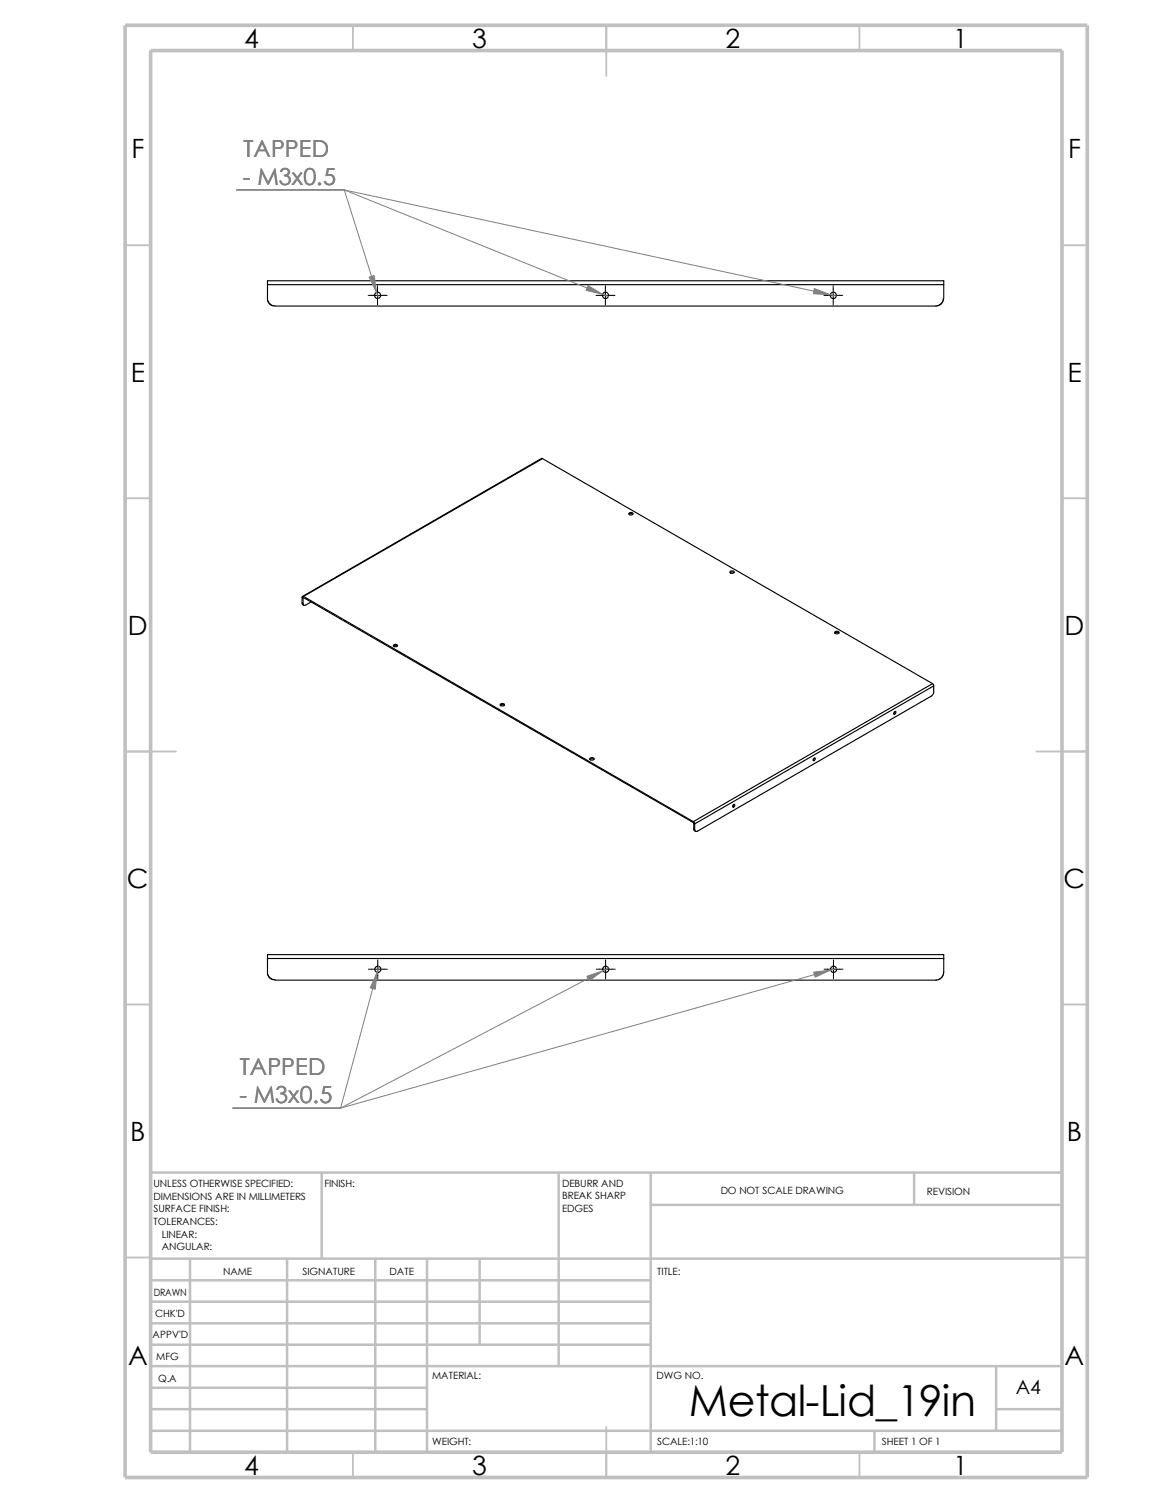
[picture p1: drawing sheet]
<svg xmlns="http://www.w3.org/2000/svg" width="216mm" height="279mm" viewBox="0 0 216 279" stroke-linecap="round" stroke-linejoin="round" font-family="sans-serif">
<g fill="none" stroke="#c0c0c0" stroke-width=".34">
<path d="M65.6 4.7v4.7M112.6 4.7v9.4M159.7 4.7v4.7M23.2 45.6h4.8M197.3 45.6h4.7M23.2 92.6h4.8M197.3 92.6h4.7M23.2 139.7h9.5M192.6 139.7h9.4M23.2 186.7h4.8M197.3 186.7h4.7M23.2 233.8h4.8"/>
<path d="M197.3 233.8h4.7M65.6 270v4.7M112.6 265.3v9.4M159.7 270v4.7"/>
</g>
<g fill="none" stroke="#c0c0c0" stroke-width=".47">
<path d="M59.8 218v16M103.8 218v36M120.9 218v52M169.8 218v6M197.3 218h-169.3v52M28 238h92.9M28 234h169.3M35.3 234v36M53.3 234v36M69.7 234v36M79.3 234v36M89.1 234v16"/>
<path d="M120.9 224h76.4M28 258h51.3M28 254h169.3M28 250h92.9M28 246h92.9M28 242h92.9M185.1 254v12M28 262h51.3M28 266h169.3M162.5 266v4M185.1 262h12.2"/>
</g>
<path d="M23.2 4.7h178.8v270h-178.8zM28 9.4h169.3v260.6h-169.3z" fill="none" stroke="#c0c0c0" stroke-width=".68" stroke-linecap="butt"/>
<g fill="none" stroke="#000" stroke-width=".21">
<path d="M49.7 52.9v3.1l.5 .6 .9 .3h122.8l.9-.3 .4-.6 .1-.5M49.7 52.9h125.6M175.3 52.9v2.6M175.3 52.9v-.7h-125.6v.7M100.8 85.3l-.2-.1-44.4 25.7M100.8 85.3l-44.4 25.6M100.8 85.3l72.5 41.8M116.8 95.4a.42 .42 0 0 1 .5-.2 .42 .42 0 0 1 .3 .4 .44 .44 0 0 1-.4 .1 .44 .44 0 0 1-.4-.3zM116.9 95.6l.2-.1 .5 .1M56.1 112.1l.3 .4M56.1 111l.2 .1M56.1 112.1l.2 .1"/>
<path d="M56.1 111v1.1M56.3 111.1v1.1M56.4 110.9h-.2l-.1 .1M56.4 111.1h-.1M56.4 110.9l72.4 41.8M56.4 111.1l72.4 41.8M56.4 110.9v.2M57.8 111.9l-1 .6a.3 .3 0 0 1-.4 0 .3 .3 0 0 1-.1-.3M73.1 119.9a.4 .4 0 0 1 .4-.1 .4 .4 0 0 1 .3 .3 .4 .4 0 0 1-.4 .2 .4 .4 0 0 1-.3-.4zM135.6 106.4l.4-.1 .4 .1M135.6 106.3a.42 .42 0 0 1 .5-.2 .42 .42 0 0 1 .3 .3 .44 .44 0 0 1-.4 .2 .44 .44 0 0 1-.4-.3zM155.1 117.5a.42 .42 0 0 1 .5-.2 .42 .42 0 0 1 .3 .4 .42 .42 0 0 1-.5 .2 .42 .42 0 0 1-.3-.4z"/>
<path d="M155.1 117.7l.4-.2 .4 .2M73.1 120.1l.2-.1 .5 .1M93 131.1l.2-.1 .5 .1M93 130.9a.43 .43 0 0 1 .4-.2 .43 .43 0 0 1 .3 .4 .42 .42 0 0 1-.4 .2 .42 .42 0 0 1-.3-.4zM166.2 132.3l.1-.1a.27 .27 0 0 1 .1 .4 .27 .27 0 0 1-.3 .1zM166.3 132.2l-.1 .3-.2 .2M173.3 127.1l.2 .4M173.3 127.1l-44.5 25.6M173.5 127.5v1.3l-.4 .6-43.5 25.1a.34 .34 0 0 1-.5-.3M173.5 127.5l-44.4 25.7M109.6 141a.42 .42 0 0 1 .5-.2 .42 .42 0 0 1 .3 .4 .42 .42 0 0 1-.5 .1 .42 .42 0 0 1-.3-.3zM109.6 141.2l.4-.2 .4 .2"/>
<path d="M128.8 152.7v.2M128.8 152.7l.3 .5M128.8 152.9l.1 .2M128.9 154.1l.1 .3 .2 .1M128.9 153.1l.2 .1M128.9 154.1l.2 .1M128.9 153.1v1M129.1 153.2v1M136.2 149.6l.2-.1a.27 .27 0 0 1 .1 .4 .27 .27 0 0 1-.4 .1zM136.4 149.5l-.1 .3-.2 .1M151.2 141l.1-.1a.27 .27 0 0 1 .1 .3 .27 .27 0 0 1-.3 .2zM151.3 140.9l-.2 .4"/>
<path d="M49.7 178.2v3l.5 .7 .9 .3M49.7 178.2h125.6M175.3 178.2v3l-.6 .7-.8 .3h-122.8M175.3 178.2v-.7h-125.6v.7"/>
<circle cx="70.2" cy="54.9" r=".58"/>
<circle cx="112.5" cy="54.9" r=".58"/>
<circle cx="154.8" cy="54.9" r=".58"/>
<circle cx="70.2" cy="180.2" r=".57"/>
<circle cx="112.5" cy="180.2" r=".57"/>
<circle cx="154.9" cy="180.2" r=".57"/>
</g>
<path d="M68.4 54.9h3.5M70.1 53.1v3.6M110.7 54.9h3.6M112.5 53.1v3.6M153.1 54.9h3.5M154.8 53.1v3.6M70.2 178.4v3.5M112.5 178.4v3.5M154.9 178.4v3.5M68.5 180.2h3.5M110.8 180.2h3.5M153.1 180.2h3.5" fill="none" stroke="#000" stroke-width=".19"/>
<path d="M43.9 35.3h20.1M64 35.3l6.4 20.2M64 35.3l49 19.8M64 35.3l91.4 19.7M70.4 179.6l-7.1 26.4M113.1 179.9l-49.8 26.1M155.4 180l-92.1 26M43.3 206h20" fill="none" stroke="#808080" stroke-width=".19"/>
<g fill="#808080" stroke="#808080" stroke-width=".19">
<path d="M68.6 51.5l.9-.3 .5 3.2z"/>
<path d="M109.3 53.1l2.6 1.6-3-.7z"/>
<path d="M151.3 53.6l3 1.2-3.2-.2z"/>
<path d="M70.1 180.8l-.4 3.1-.9-.3z"/>
<path d="M109.1 181.5l2.9-1-2.5 1.8z"/>
<path d="M151.2 180.7l3.1-.4-2.8 1.4z"/>
</g>
<text font-size="7.9" x="128" y="263.1">Metal-Lid_19in</text>
<g font-size="4.9">
<text x="45.4" y="9">4</text>
<text x="87.7" y="9">3</text>
<text x="134.8" y="9">2</text>
<text x="177.1" y="9">1</text>
<text x="24.4" y="29.4">F</text>
<text x="198.4" y="29.4">F</text>
<text x="24.3" y="71.1">E</text>
<text x="198.3" y="71.1">E</text>
<text x="23.7" y="118.1">D</text>
<text x="197.8" y="118.1">D</text>
<text x="23.6" y="165.1">C</text>
<text x="197.6" y="165.1">C</text>
<text x="24.2" y="212.2">B</text>
<text x="198.2" y="212.2">B</text>
<text x="23.8" y="253.8">A</text>
<text x="197.8" y="253.8">A</text>
<text x="45.4" y="274.3">4</text>
<text x="87.7" y="274.3">3</text>
<text x="134.8" y="274.3">2</text>
<text x="177.1" y="274.3">1</text>
</g>
<g font-size="4.4" fill="#808080">
<text x="45.3" y="29.2">TAPPED</text>
<text x="45.1" y="34.4">- M3x0.5</text>
<text x="44.6" y="199.9">TAPPED</text>
<text x="44.5" y="205.1">- M3x0.5</text>
</g>
<text font-size="3.6" x="188.7" y="259.2">A4</text>
<g font-size="1.9">
<text x="28.5" y="220.7">UNLESS OTHERWISE SPECIFIED:</text>
<text x="60.3" y="220.7">FINISH:</text>
<text x="104.4" y="220.6">DEBURR AND</text>
<text x="133.9" y="222">DO NOT SCALE DRAWING</text>
<text x="28.5" y="227.8">TOLERANCES:</text>
<text x="28.5" y="223.1">DIMENSIONS ARE IN MILLIMETERS</text>
<text x="28.5" y="225.4">SURFACE FINISH:</text>
<text x="104.4" y="225.3">EDGES</text>
<text x="104.4" y="223">BREAK SHARP</text>
<text x="172.2" y="222.2">REVISION</text>
<text x="30.1" y="230.1">LINEAR:</text>
<text x="30.1" y="232.5">ANGULAR:</text>
<text x="41.4" y="237.1">NAME</text>
<text x="56.2" y="237">SIGNATURE</text>
<text x="72.4" y="237">DATE</text>
<text x="122.1" y="237">TITLE:</text>
<text x="28.6" y="241">DRAWN</text>
<text x="28.8" y="244.9">CHK'D</text>
<text x="28.4" y="248.8">APPV'D</text>
<text x="29" y="252.9">MFG</text>
<text x="29.4" y="256.8">Q.A</text>
<text x="80.3" y="256.4">MATERIAL:</text>
<text x="122" y="256.4">DWG NO.</text>
<text x="80.3" y="268.6">WEIGHT:</text>
<text x="122.1" y="268.7">SCALE:1:10</text>
<text x="163.9" y="268.7">SHEET 1 OF 1</text>
</g>
</svg>
